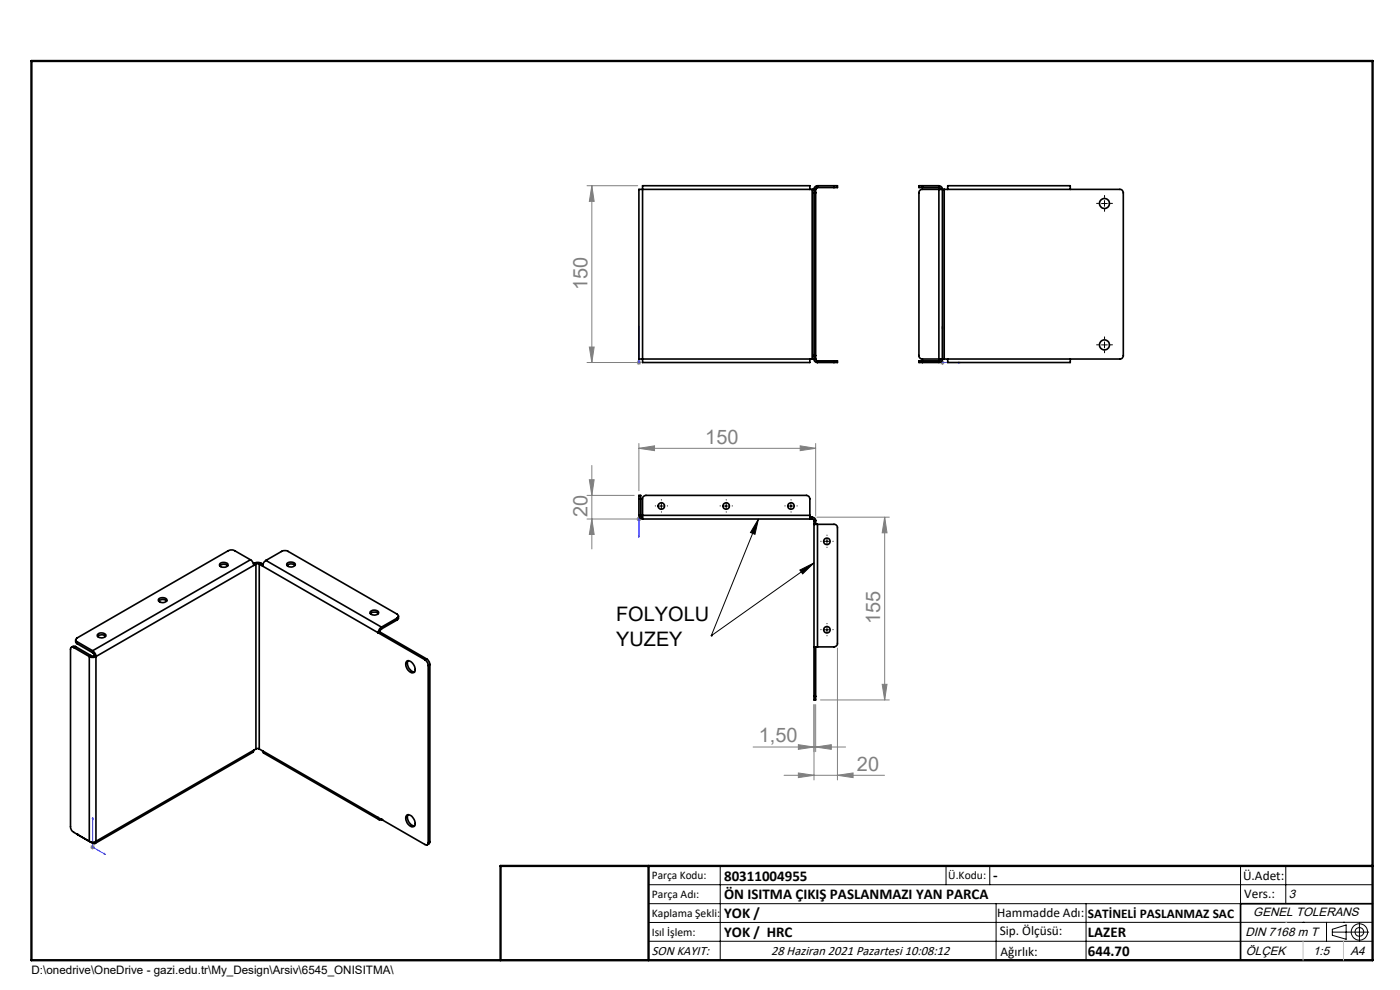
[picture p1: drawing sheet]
<svg xmlns="http://www.w3.org/2000/svg" width="297mm" height="210mm" viewBox="0 0 297 210" stroke-linecap="round" stroke-linejoin="round" font-family="sans-serif">
<g fill="none" stroke="#000" stroke-width=".21">
<path d="M233.7 43.2h1.2M234.3 42.5v1.3M233.7 73.2h1.2M234.3 72.5v1.3M139.7 107.3h1.2M140.3 106.7v1.3M153.4 107.3h1.3M154.1 106.7v1.3M160.9 110.1l-.7 3.2-1-.3zM160.9 110.1l-10 24.8M167.2 107.3h1.2M167.8 106.7v1.3"/>
<path d="M172.7 119.4l-21.8 15.5M174.8 114.8h1.2M175.4 114.2v1.3M150.9 134.9h.1M169.7 120.9l3-1.5-2.4 2.3zM174.8 133.6h1.2M175.4 133v1.2M137.6 187.7h153.6M137.6 191.7h153.6M137.6 199.7h153.6M152.8 183.7v20M200.7 183.7v4"/>
<path d="M210 183.7v4M211.3 191.7v12M230.4 191.7v12M263.2 183.7v20M272.8 183.7v8M276.4 195.6h.1M281.4 195.6v4.1M282.6 197.7h7.8M282.6 197.1l3-.9v3l-3-.8zM285 195.6h.1M288.4 195.8v3.8M291.2 195.6l-153.6 .1"/>
<circle cx="288.4" cy="197.7" r="1.74"/>
<circle cx="288.4" cy="197.7" r=".93"/>
</g>
<g fill="none" stroke="#00f" stroke-width=".21">
<path d="M135.5 76.8v.2zM135.5 69.2v.4v-.4M135.5 69.2v7.7M135.5 76.9h.1M199.9 69.2l.1 .4h-.2zM199.9 69.2v7.7h3.9M203.4 76.8l.4 .1-.4 .1zM135.5 113.9v-.3v.3M135.5 110v.2zM135.5 110.1h.1M135.5 110.1v3.8M19.6 173.4v6.3l2.8 1.5"/>
<path d="M19.6 173.4l.1 .4-.1-.1zM22.1 181l.3 .2h-.3z"/>
</g>
<g fill="none" stroke="#808080" stroke-width=".21">
<path d="M124.5 39.4h10.8M125.6 39.4l.4 3.3h-1zM125.6 39.4v37.5M124.5 76.9h11.5M125 73.6h1l-.4 3.3zM135.2 76.5l.7 .7M135.5 76.4v1M135.9 76.5l-.7 .7M199.4 76.9h1M199.6 76.5l.7 .7M199.9 76.4v1M200.3 76.5l-.7 .7"/>
<path d="M125.6 98.7v17.7M135.5 95.1l3.4-.5v1zM135.5 94.1v10M135.5 95.1h37.5M169.8 94.6l3.2 .5-3.2 .5zM173 94.1v15.4M124.5 110.1h11.5M124.5 105.1h10M125 101.8h1l-.4 3.3zM125.6 110.1l.4 3.3h-1zM135.2 109.7l.7 .7M135.5 109.6v1"/>
<path d="M135.9 109.7l-.7 .7M173.3 109.7h15.4M187.7 109.7v38.8M187.7 109.7l.5 3.3h-1.1zM177.7 137.5v27.9M159.8 158.5h19.6M169.4 158l3.3 .5-3.3 .5zM172.7 149.5v15.9M173 158.5l3.4-.5v1zM173 149.5v9.9M174.1 148.5h14.6M187.1 145.2h1.1l-.5 3.3z"/>
<path d="M19.2 179.7h.9M19.3 179.3l.7 .7M19.6 179.2v1M20 179.3l-.7 .7M166.3 164.5h21.3M169.4 164l3.3 .5-3.3 .5zM177.7 164.5l3.3-.5v1z"/>
</g>
<g fill="none" stroke="#000" stroke-width=".21" stroke-dasharray="15.2 1.3 1.3 1.3">
<path d="M233.1 43.1h-.5M234.3 41.9v-.4M234.3 44.4v.4M235.6 43.1h.4M233.1 73.1h-.5M234.3 71.9v-.4M234.3 74.4v.4M235.6 73.1h.4M139.1 107.3h-.1M140.3 106.1v-.1M140.3 108.6h.1M141.6 107.3h.1"/>
<path d="M152.8 107.3h.1M154.1 106.1v-.1M154.1 108.6h.1M155.3 107.3h.1M166.6 107.3h-.1M167.8 106.1v-.1M167.8 108.6h.1M169.1 107.3h.1M174.2 114.8h-.1M175.4 113.6v-.1M175.4 116.1h.1M176.7 114.8h.1"/>
<path d="M174.2 133.6h-.1M175.4 132.3h.1M175.4 134.8v.1M176.7 133.6h.1"/>
</g>
<path d="M106.2 203.7h185" fill="none" stroke="#000" stroke-width=".25"/>
<path d="M291.2 191.7h-28v12" fill="none" stroke="#000" stroke-width=".35"/>
<path d="M6.7 12.9h284.5v190.8h-284.5zM137.6 183.7v20M291.2 183.7h-185v20" fill="none" stroke="#000" stroke-width=".5"/>
<path d="M272.8 195.6h.1M276.4 199.7v4M285 199.7v4" fill="none" stroke="#c0c0c0" stroke-width=".21"/>
<path d="M160.9 110.1l-.7 3.2-1-.3zM169.7 120.9l3-1.5-2.4 2.3z" fill="#000"/>
<g fill="#00f">
<path d="M22.1 181l.3 .2h-.3zM19.6 173.4l.1 .4-.1-.1zM135.5 76.8v.2zM135.5 69.2v.4z"/>
<path d="M203.4 76.8l.4 .1-.4 .1zM199.9 69.2l.1 .4h-.2zM135.5 113.6v.3zM135.5 110v.2z"/>
</g>
<g fill="#808080">
<path d="M169.4 164l3.3 .5-3.3 .5zM177.7 164.5l3.3-.5v1z"/>
<path d="M173 158.5l3.4-.5v1zM169.4 158l3.3 .5-3.3 .5zM169.8 94.6l3.2 .5-3.2 .5zM135.5 95.1l3.4-.5v1z"/>
<path d="M187.1 145.2h1.1l-.5 3.3zM187.7 109.7l.5 3.3h-1.1z"/>
<path d="M125 101.8h1l-.4 3.3zM125.6 110.1l.4 3.3h-1z"/>
<path d="M125.6 39.4l.4 3.3h-1zM125 73.6h1l-.4 3.3z"/>
</g>
<g fill="none" stroke="#000" stroke-width=".35">
<path d="M173.4 39.8l-.3 .1-.1 .3M173.4 39.4a.78 .78 0 0 0-.7 .8M173.4 39.4v.4M173.4 39.4h3.5M173.4 39.8h3.5M176.9 39.4h.8v.4h-.8M176.9 39.4v.4M195.7 39.4h3.5a.78 .78 0 0 1 .7 .8M195.7 39.8h3.5l.4 .4M195.7 39.4h-.8v.4h.8M195.7 39.4v.4M136.3 40.2v-.8h35.5v.8"/>
<path d="M136.3 40.2h-.8v36h.8M136.3 40.2h36M136.3 40.2v36M172.3 40.2h.4M172.3 40.2v36M172.7 40.2v.7M172.7 40.9h.3M172.7 40.2h.3M172.7 40.9v34.5M173 40.2v.7M173 40.9v34.5M199.2 40.2h-3.5a.72 .72 0 0 0-.8 .7v34.5a.72 .72 0 0 0 .8 .8h3.5"/>
<path d="M199.2 40.2h.7M199.2 40.2v36M199.9 40.2h.4M199.9 40.2v36M200.3 40.2h37.3a.72 .72 0 0 1 .7 .7v34.5a.72 .72 0 0 1-.7 .8h-37.3M200.3 40.2v36M201 40.2v-.8h26v.8M136.3 76.2v.7h35.5v-.7M136.3 76.2h36M172.3 76.2h.4M172.7 75.4v.8M172.7 76.2a.72 .72 0 0 0 .7 .7"/>
<path d="M172.7 76.2h.3M172.7 75.4h.3M173 75.4v.8M173 76.2l.1 .2 .3 .1M173.4 76.5v.4M173.4 76.5h3.5M173.4 76.9h3.5M176.9 76.5h.8v.4h-.8M176.9 76.5v.4M195.7 76.5h-.8v.4h.8M195.7 76.5v.4M199.2 76.2h.7"/>
<path d="M199.6 76.2l-.4 .3h-3.5M199.9 76.2a.72 .72 0 0 1-.7 .7h-3.5M199.9 76.2h.4M201 76.2v.7h26v-.7M46.7 119.5a1.22 1.22 0 0 1 1.7 .3 1.01 1.01 0 0 1-1.8 0zM53.1 118.7l.6 .7 .1 .5M53.1 118.7l-3.3-1.9a1.5 1.5 0 0 0-1.4 0l-32 18.5a.42 .42 0 0 0-.3 .4 .42 .42 0 0 0 .3 .4M53.1 118.7l-33.5 19.3M53.8 119.9l-33.4 19.4M53.9 119.5a1.5 1.5 0 0 1 1.5 0M53.9 119.5l.4 .2M53.9 119.5l-.1 .1"/>
<path d="M54.3 119.7h.7M54.3 119.7l-.5 .2M54.3 119.7v39.2M55 119.7v39.2M55 119.7l.7 .4M55.4 119.5l-.4 .2M55.4 119.5l.4 .2M56.4 118.9a1.47 1.47 0 0 0-.7 1.2M56.4 118.9l3.3-1.9a1.5 1.5 0 0 1 1.4 0l23.1 13.3a.46 .46 0 0 1 .3 .4 .46 .46 0 0 1-.3 .4M56.4 118.9l24.5 14.1M60.9 119.9a1.25 1.25 0 0 1 1.7 0M61 119.4a1.27 1.27 0 0 1 1.7 .3 1.01 1.01 0 0 1-1 .6 1.01 1.01 0 0 1-.9-.6z"/>
<path d="M135.5 105.8v-.7h.4v.7M135.5 109.3a.78 .78 0 0 0 .8 .8M135.5 105.8v3.5M135.5 109.3h.4M135.5 105.8h.4M135.9 109.3l.1 .3 .3 .1M135.9 105.8v3.5M136.3 109.3v-3.5a.72 .72 0 0 1 .8-.7h34a.72 .72 0 0 1 .7 .7v3.5M136.3 109.3v.8M136.3 109.3h35.5M136.3 110.1h36M171.8 109.3v.8"/>
<path d="M171.8 109.7h.5M172.3 109.7a.72 .72 0 0 1 .7 .7M172.3 110.1l.3 .1 .1 .2M172.3 109.7v.4M172.7 111.2h.7M172.7 110.4v37.3M172.7 110.4h.3M173 110.4v.8M173.4 111.2h3.5a.72 .72 0 0 1 .8 .8v24.4a.78 .78 0 0 1-.8 .8h-3.5M173.4 111.2v26M15.7 137.4a.43 .43 0 0 0-.5-.1 .43 .43 0 0 0-.2 .5v37.5a1.38 1.38 0 0 0 .7 1.3l3.9 2.3a.44 .44 0 0 0 .5 0 .44 .44 0 0 0 .3-.4M15.7 137.4l3.2 1.9"/>
<path d="M16 137.2l-.4-.1-.5 .2M16 137.2l-.3 .2M16 137.2l3.3 1.9M16.1 135.7v.6l.3 .3M16.4 136.6l3.3 1.9 .3 .6M16.4 136.1v.5M16.4 136.1l3.2 1.9M18.9 139.3a1.5 1.5 0 0 0 1.5 0M18.9 139.3v39.2a1.5 1.5 0 0 0 1.5 0M19.3 139.1h.7M19.3 139.1l-.4 .2M19.6 138a1.6 1.6 0 0 1 .8 1.3"/>
<path d="M20 139.1l.4 .2M20.4 139.3v39.2M20.7 134.6a1.2 1.2 0 0 1 1.8 .1 1.01 1.01 0 0 1-.9 .6 1.01 1.01 0 0 1-1-.5zM20.7 135a1.25 1.25 0 0 1 1.7 0M33.7 127.5a1.26 1.26 0 0 1 1.6 0M33.7 127a1.08 1.08 0 0 1 1.7 .4 1.08 1.08 0 0 1-1.8-.1zM46.6 120a1.25 1.25 0 0 1 1.7 0M55.7 120.1l24.5 14.1M78.5 129.8a1.09 1.09 0 0 1 1.8 .2 1.08 1.08 0 0 1-1.8-.1zM78.6 130.2a1.26 1.26 0 0 1 1.7 0M80.2 134.2l9.9 5.7M80.6 134l-.4 .2"/>
<path d="M80.6 134l9.9 5.8M80.9 133l-.5 .6-.2 .6M80.9 133.4l-.3 .6M80.9 133v.4M84.2 131.1l-3.3 1.9M84.2 131.1v.4M84.2 131.5l-3.3 1.9M84.5 130.7v.5l-.3 .3M90.1 139.9a1.6 1.6 0 0 1 .7 1.3M90.5 139.8l.6 .6 .1 .6M90.5 139.8l-.4 .1M172.7 137.2h.7"/>
<path d="M173 137.2v10.5M53.8 159.1l-.2 .5-33.5 19.3M53.8 159.1l-33.4 19.4M54.3 158.9h.7M54.3 158.9l-.5 .2M55 158.9l.7 .4M55.7 159.3l34.4 19.8a.42 .42 0 0 0 .5 .1 .42 .42 0 0 0 .2-.5M55.7 159.3l.2 .4 24.5 14.2M86.3 140.2a1.64 1.64 0 0 1 1.8 1.8 .64 .64 0 0 1-.4 .7 .64 .64 0 0 1-.8-.2 1.67 1.67 0 0 1-.6-2.3zM86.6 140.2a1.8 1.8 0 0 0 1.3 2.3M90.8 141.2v37.5M91.2 141l-.4 .2"/>
<path d="M91.2 141v37.5M172.7 147.7v.8h.3v-.8M172.7 147.7h.3M16.4 177h.1M80.2 173.4a.44 .44 0 0 0 .2 .5 .44 .44 0 0 0 .5-.1M80.9 173.8h.1M86.3 172.9a1.58 1.58 0 0 1 1.8 1.8 .64 .64 0 0 1-.4 .7 .64 .64 0 0 1-.8-.3 1.67 1.67 0 0 1-.6-2.2zM86.6 172.8a1.79 1.79 0 0 0 1.3 2.4M91.2 178.5l-.1 .4-.5 .3M91.2 178.5l-.4 .2"/>
<circle cx="234.3" cy="43.2" r="1.06"/>
<circle cx="234.3" cy="73.2" r="1.06"/>
<circle cx="140.3" cy="107.3" r=".69"/>
<circle cx="154" cy="107.3" r=".69"/>
<circle cx="167.8" cy="107.3" r=".69"/>
<circle cx="175.4" cy="114.8" r=".7"/>
<circle cx="175.4" cy="133.6" r=".69"/>
</g>
<g font-size="4.2" fill="#808080">
<text x="124.6" y="61.5" transform="rotate(-90 124.6 61.5)">150</text>
<text x="149.6" y="94.1">150</text>
<text x="124.6" y="109.7" transform="rotate(-90 124.6 109.7)">20</text>
<text x="186.7" y="132.4" transform="rotate(-90 186.7 132.4)">155</text>
<text x="161" y="157.5">1,50</text>
<text x="181.8" y="163.5">20</text>
</g>
<g font-size="4.2">
<text x="130.7" y="131.7">FOLYOLU</text>
<text x="130.7" y="136.9">YUZEY</text>
</g>
<g font-size="3.2">
<text x="153.6" y="186.8">80311004955</text>
<text x="153.6" y="190.8">ÖN ISITMA ÇIKIŞ PASLANMAZI YAN PARCA</text>
<text x="210.7" y="186.6">-</text>
<text x="153.6" y="194.8">YOK /</text>
<text x="153.6" y="198.8">YOK / HRC</text>
<text x="230.8" y="198.7">LAZER</text>
<text x="230.8" y="202.8">644.70</text>
</g>
<g font-size="2.8">
<text x="263.7" y="186.7">Ü.Adet:</text>
<text x="263.9" y="190.5">Vers.:</text>
<text x="211.5" y="194.5">Hammadde Adı:</text>
<text x="230.8" y="194.7">SATİNELİ PASLANMAZ SAC</text>
<text x="138.3" y="202.6">SON KAYIT:</text>
<text x="163.6" y="202.6">28 Haziran 2021 Pazartesi 10:08:12</text>
<text x="212.1" y="198.4">Sip. Ölçüsü:</text>
<text x="212.2" y="202.7">Ağırlık:</text>
</g>
<g font-size="2.6">
<text x="273.4" y="190.4">3</text>
<text x="265.9" y="194.4">GENEL TOLERANS</text>
<text x="264.2" y="198.5">DIN 7168 m T</text>
<text x="264.3" y="202.6">ÖLÇEK</text>
<text x="278.5" y="202.6">1:5</text>
<text x="286.5" y="202.6">A4</text>
</g>
<g font-size="2.5">
<text x="138.3" y="186.4">Parça Kodu:</text>
<text x="138.3" y="190.5">Parça Adı:</text>
<text x="201.2" y="186.5">Ü.Kodu:</text>
<text x="138.3" y="194.5">Kaplama Şekli:</text>
<text x="138.3" y="198.6">Isıl İşlem:</text>
<text x="6.7" y="206.7">D:\onedrive\OneDrive - gazi.edu.tr\My_Design\Arsiv\6545_ONISITMA\</text>
</g>
</svg>
